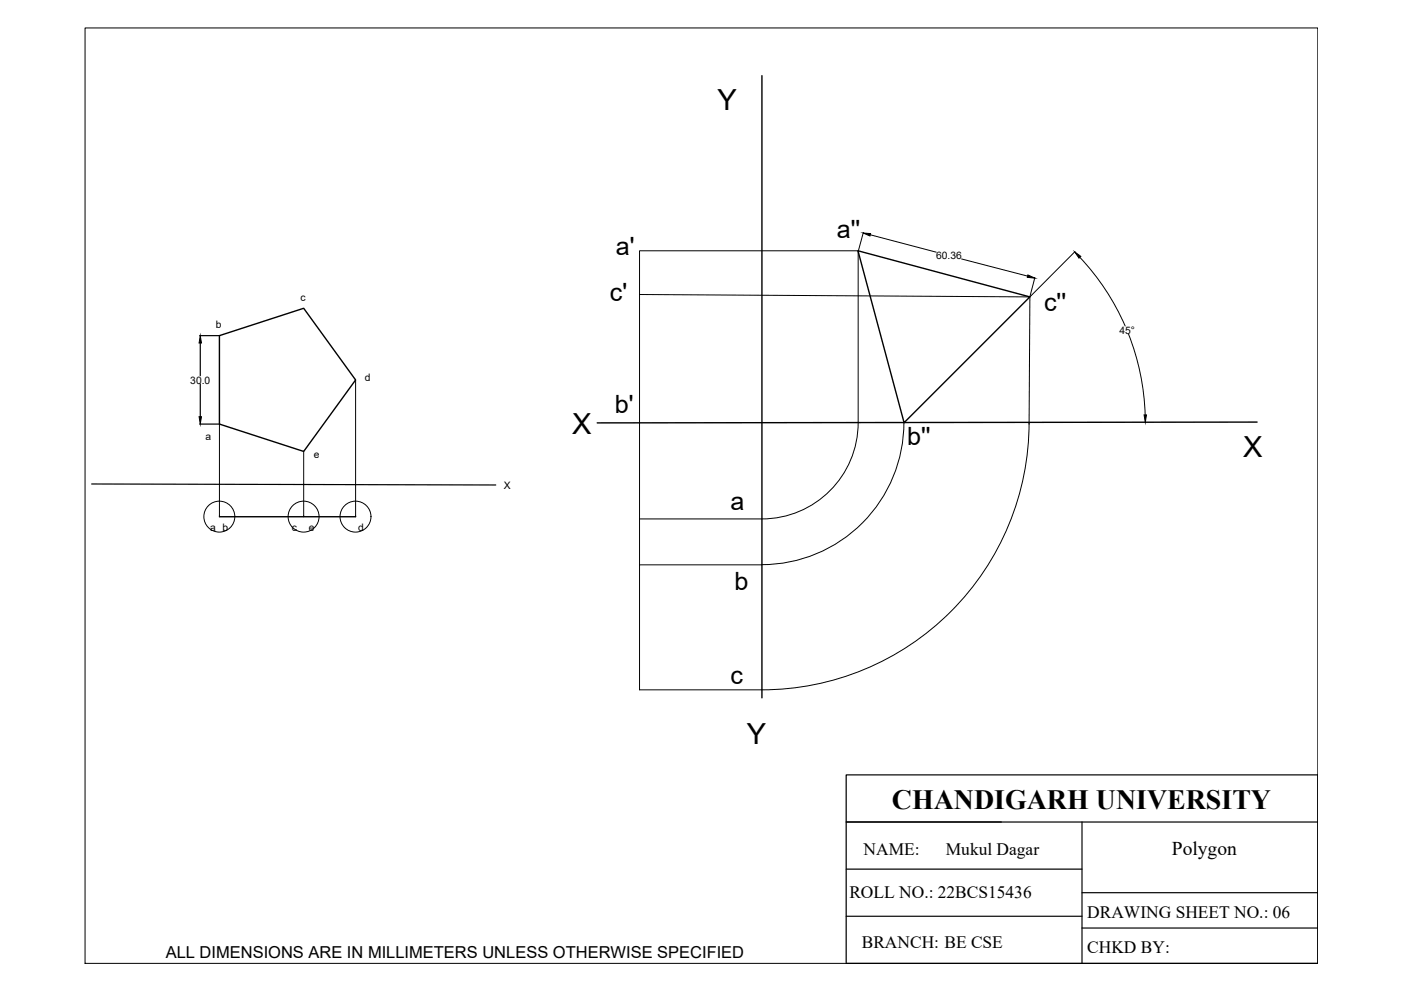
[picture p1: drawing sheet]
<svg xmlns="http://www.w3.org/2000/svg" width="297mm" height="210mm" viewBox="0 0 297 210" stroke-linecap="round" stroke-linejoin="round" font-family="sans-serif">
<!-- layer: thick continuous -->
<path d="M161.5 16v132M181.9 53.2l36.5 9.7-26.7 26.7zM46.5 71.2l17.9-5.8 11 15.2-11 15.1-17.9-5.8zM266.5 89.5l-139.9 .2M46.5 109.6h28.9" fill="none" stroke="#000" stroke-width=".3"/>
<path d="M42.3 71.2h4.2M42.5 72.7v7M42.3 89.9h4.2M42.5 81.4v6.9M19.4 102.6l85.7 .2" fill="none" stroke="#000" stroke-width=".25"/>
<path d="M183 49.4l1.6 .1-.2 .5zM217.9 58.3l1.5 .7-1.6-.2zM227.9 53.4l1.3 1-.4 .3zM42.5 71.2l.2 1.5h-.5zM42.2 88.3h.5l-.2 1.6zM242.6 88h.5l-.3 1.5z" fill="#000" stroke="#000" stroke-width=".21"/>
<g fill="none" stroke="#000" stroke-width=".21">
<path d="M18 5.9h261.4v198.4h-261.4zM181.9 53.2h-46.3v93.1h25.9M183 49.3l-1.1 4v36.3M184.5 49.8l14 3.7M203.9 54.9l14 3.6M227.9 53.3l-9.5 9.6 1-4.1M228.9 54.5a51.1 51.1 0 0 1 9.7 14.6M135.6 62.4l82.8 .5-.2 27.1M239.3 70.8a51.1 51.1 0 0 1 3.5 17.1M46.5 89.9v19.7M64.4 95.7v13.9M75.4 80.6v29"/>
<path d="M181.9 89.6a20.4 20.4 0 0 1-20.4 20.4M191.6 89.5a30.1 30.1 0 0 1-30.1 30.2M218.2 89.5a56.7 56.7 0 0 1-56.7 56.8M46.5 109.6h.1M64.4 109.6h.1M75.4 109.6h.1M135.6 110h25.9M135.6 119.8h25.9"/>
<circle cx="46.5" cy="109.5" r="3.3"/>
<circle cx="64.4" cy="109.5" r="3.3"/>
<circle cx="75.4" cy="109.5" r="3.3"/>
</g>
<!-- layer: 0 -->
<path d="M179.4 164.3h100v40h-100zM179.4 174.3h100M229.4 174.3v30M179.4 194.3h50M179.4 184.3h50M229.4 189.3h50M229.4 196.8h50" fill="none" stroke="#000" stroke-width=".25"/>
<g font-size="6.2">
<text x="152.1" y="23.3">Y</text>
<text x="121.3" y="92">X</text>
<text x="263.6" y="96.9">X</text>
<text x="158.3" y="157.8">Y</text>
</g>
<text font-size="5.9" x="189.1" y="171.5">CHANDIGARH UNIVERSITY</text>
<g font-size="5.3">
<text x="177.4" y="50.4">a''</text>
<text x="130.6" y="54.1">a'</text>
<text x="129.3" y="63.9">c'</text>
<text x="221.4" y="65.9">c''</text>
<text x="130.3" y="87.6">b'</text>
<text x="192.3" y="94.4">b''</text>
<text x="154.9" y="108.1">a</text>
<text x="155.7" y="125.1">b</text>
<text x="154.9" y="145.1">c</text>
</g>
<text font-size="4.1" x="248.5" y="181.4">Polygon</text>
<g font-size="3.7">
<text x="183.1" y="181.3">NAME:</text>
<text x="200.5" y="181.3">Mukul Dagar</text>
<text x="180.1" y="190.5">ROLL NO.: 22BCS15436</text>
<text x="230.5" y="194.7">DRAWING SHEET NO.: 06</text>
<text x="182.7" y="201.1">BRANCH: BE CSE</text>
<text x="230.5" y="202.1">CHKD BY:</text>
</g>
<text font-size="3.5" x="35.1" y="203.2">ALL DIMENSIONS ARE IN MILLIMETERS UNLESS OTHERWISE SPECIFIED</text>
<g font-size="2.2">
<text x="198.5" y="54.9">60.36</text>
<text x="63.7" y="63.9">c</text>
<text x="45.8" y="69.6">b</text>
<text x="237.4" y="70.8">45°</text>
<text x="40.3" y="81.3">30.0</text>
<text x="77.4" y="80.8">d</text>
<text x="43.6" y="93.3">a</text>
<text x="66.5" y="97.1">e</text>
<text x="106.8" y="103.6">X</text>
<text x="44.5" y="112.6">a b</text>
<text x="61.9" y="112.6">c</text>
<text x="65.4" y="112.6">e</text>
<text x="75.9" y="112.6">d</text>
</g>
</svg>
